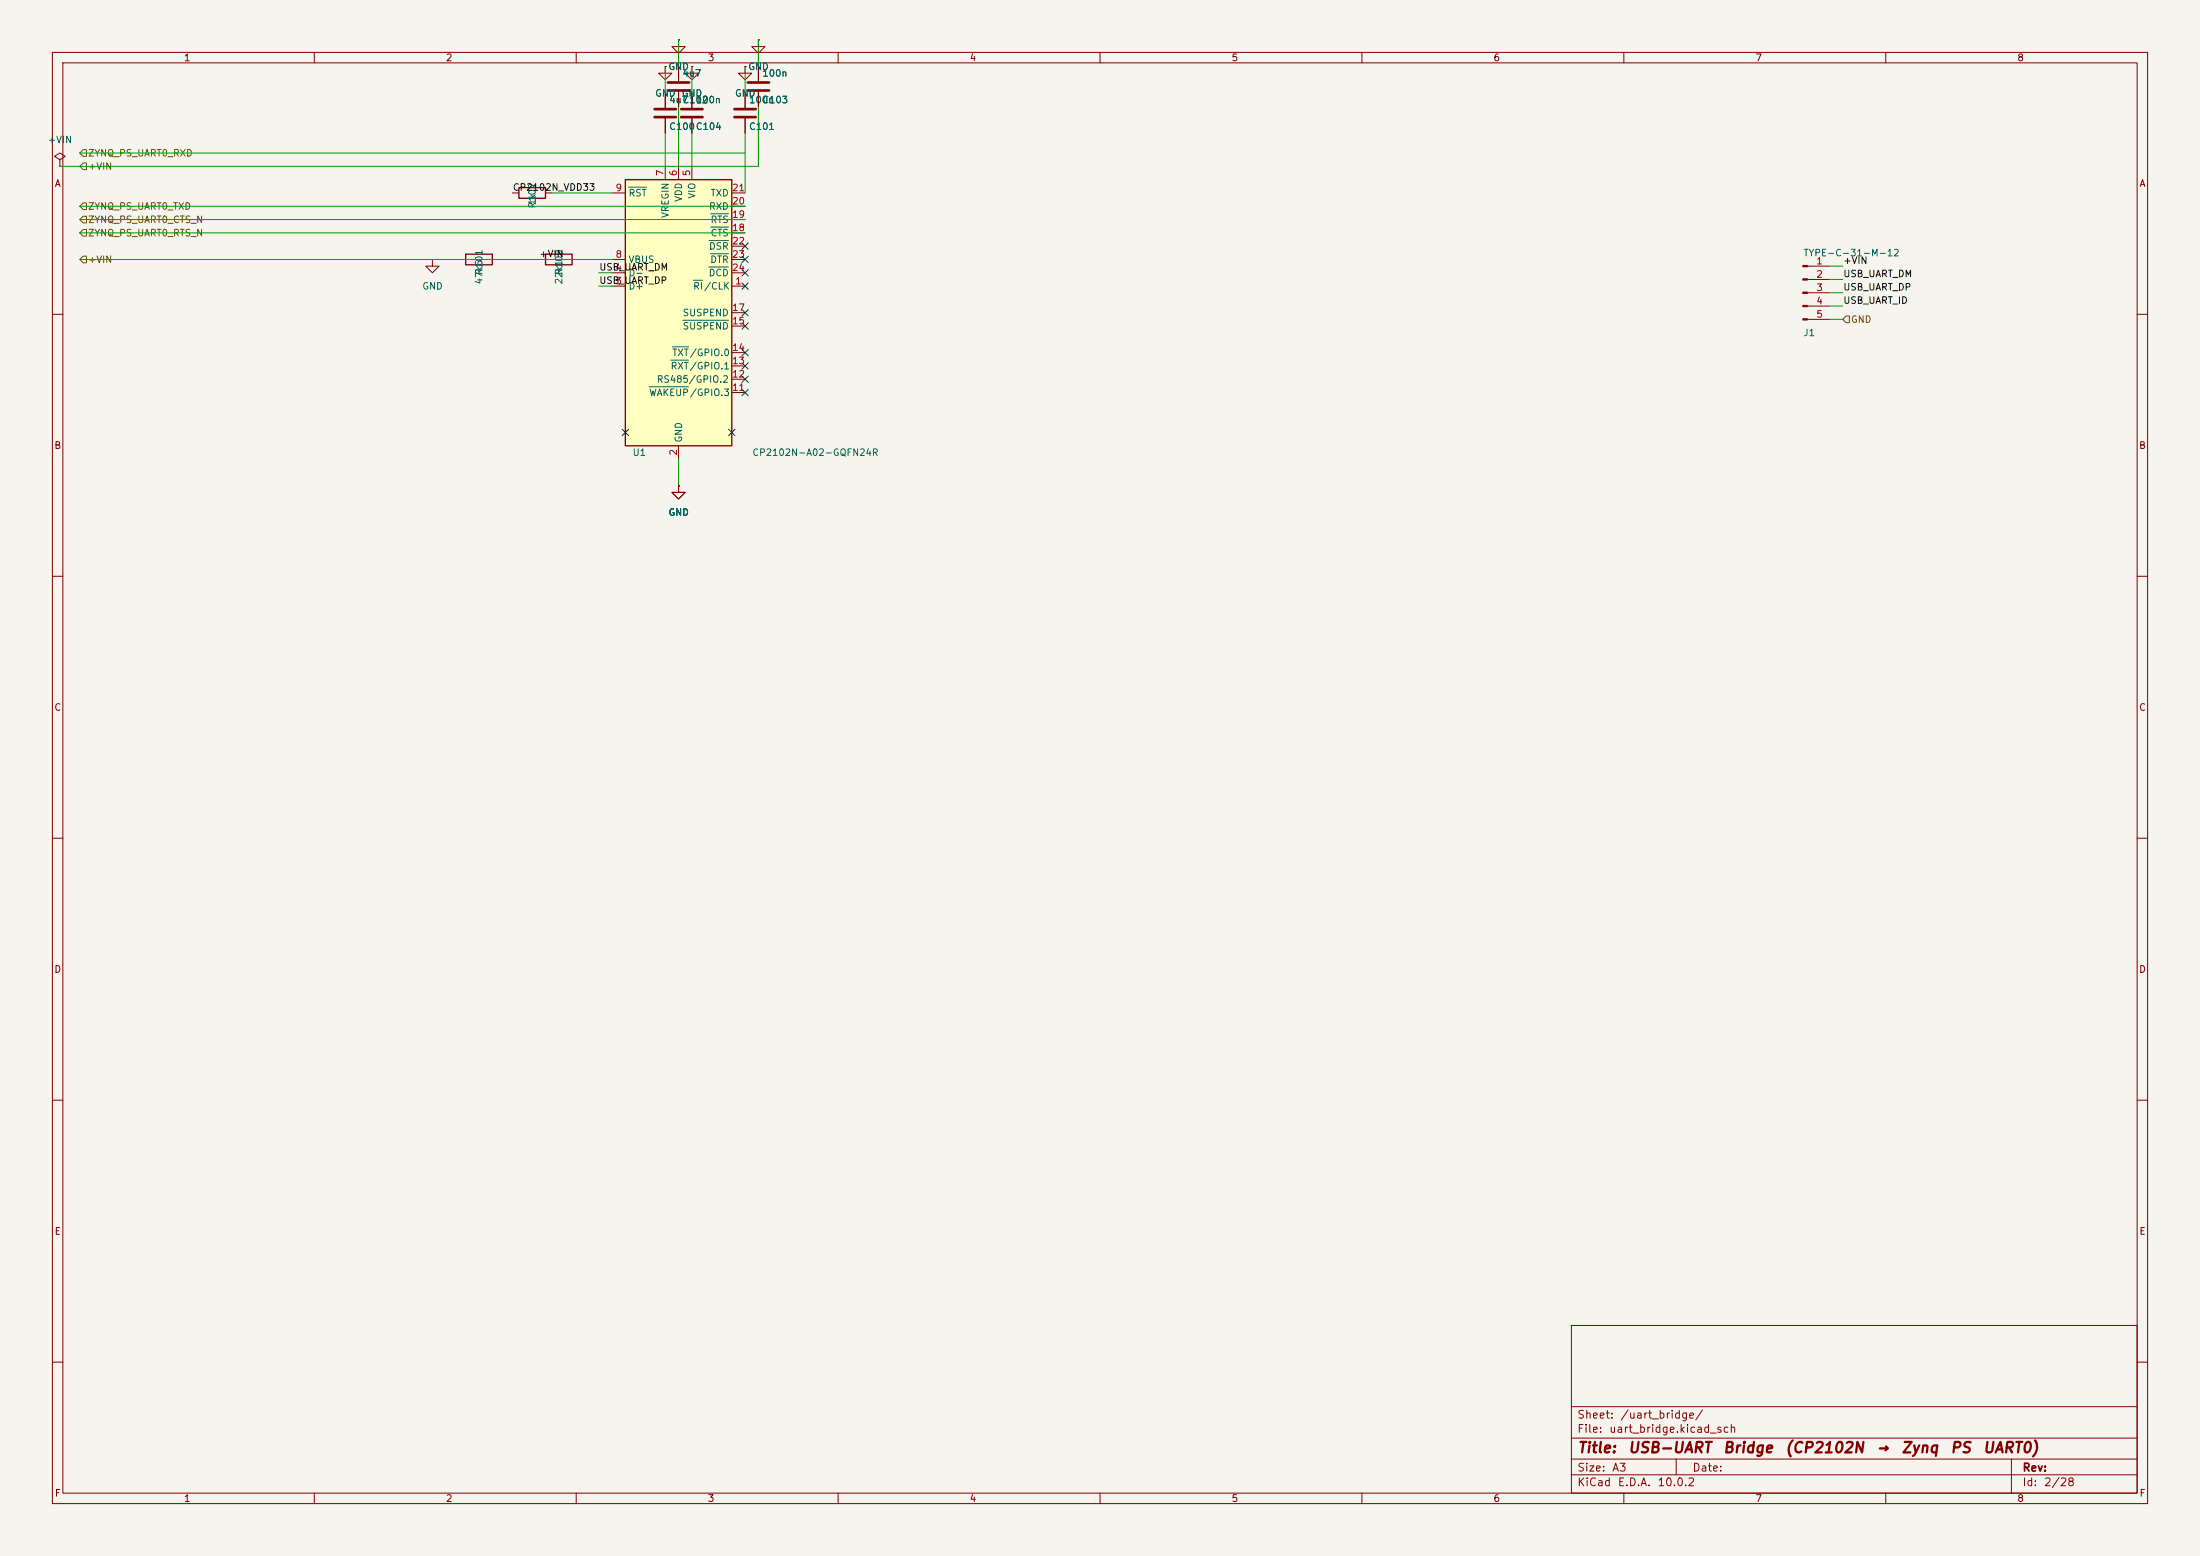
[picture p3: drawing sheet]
<svg xmlns="http://www.w3.org/2000/svg" width="420mm" height="297mm" viewBox="0 0 420 297" stroke-linecap="round" stroke-linejoin="round" font-family="sans-serif">
<path d="M0 0h420v297h-420z" fill="#f5f4ef" stroke="#f5f4ef" stroke-width=".19"/>
<g fill="none" stroke="#840000" stroke-width=".19">
<path d="M10 10h400v277h-400zM12 12h396v273h-396zM60 10v2M110 10v2M132.1 12.7v1.3h1.2l-1.2 1.2-1.3-1.2h1.3M132.1 12.7h.1M160 10v2M210 10v2M260 10v2M310 10v2M360 10v2M11.4 30.5l1-.7-1-.6-1 .6 1 .7v1.3"/>
<path d="M11.4 31.8h.1M10 60h2M408 60h2M10 110h2M408 110h2M10 160h2M408 160h2M10 210h2M408 210h2M300 253h108v32h-108zM10 260h2M300 278.5h108"/>
<path d="M300 274.5h108M300 268.5h108M320 278.5v3M384 278.5v6.5M408 260h2M60 285v2M110 285v2M160 285v2M210 285v2M260 285v2M300 281.5h108M310 285v2"/>
<path d="M360 285v2"/>
</g>
<path d="M119.4 34.3h20.3v50.8h-20.3z" fill="#ffffc2"/>
<path d="M99.1 35.8h5v2h-5zM119.4 34.3h20.3v50.8h-20.3zM88.9 48.5h5.1v2h-5.1zM104.1 48.5h5.1v2h-5.1z" fill="none" stroke="#840000" stroke-width=".25"/>
<g fill="none" stroke="#840000" stroke-width=".19">
<path d="M127 12.7v1.3h1.3l-1.3 1.2-1.3-1.2h1.3M127 12.7h.1M127 17.8v2.8M129.5 7.6v1.3h1.3l-1.3 1.3-1.2-1.3h1.2M129.5 7.6h.1M129.5 12.7v2.8M129.5 17.5v2.8M132.1 12.7h.1M132.1 17.8v2.8M142.2 12.7v1.3h1.3l-1.3 1.2-1.2-1.2h1.2M142.2 12.7h.1M142.2 17.8v2.8"/>
<path d="M144.8 7.6v1.3h1.2l-1.2 1.3-1.3-1.3h1.3M144.8 7.6h.1M144.8 12.7v2.8M144.8 17.5v2.8M97.8 36.8h1.3M104.1 36.8h1.3M116.8 36.8h2.6M127 22.6v2.8M127 31.8v2.5M129.5 31.8v2.5M132.1 22.6v2.8M132.1 31.8v2.5"/>
<path d="M139.7 36.8h2.5M139.7 39.4h2.5M142.2 22.6v2.8M82.5 49.5v1.3h1.3l-1.3 1.3-1.2-1.3h1.2M82.5 49.5h.1M87.6 49.5h1.3M94 49.5h1.2M102.9 49.5h1.2M109.2 49.5h1.3M116.8 54.6h2.6M116.8 52.1h2.6M116.8 49.5h2.6"/>
<path d="M139.7 54.6h2.5M139.7 52.1h2.5M139.7 49.5h2.5M139.7 59.7h2.5M139.7 44.5h2.5M139.7 41.9h2.5M139.7 47h2.5M345 50.8h4.2M345 53.3h4.2M345 55.9h4.2M345 58.4h4.2M139.7 74.9h2.5"/>
<path d="M139.7 72.4h2.5M139.7 69.9h2.5M139.7 67.3h2.5M139.7 62.2h2.5M345 61h4.2M129.5 92.7v1.3h1.3l-1.3 1.3-1.2-1.3h1.2M129.5 92.7h.1M129.5 85.1v2.5"/>
</g>
<path d="M120 35.7h3.4M132.3 53.5h1.9M135.3 51h3.8M135.4 45.9h3.7M135.6 48.4h3.5M135.7 43.3h3.4M135.7 40.8h3.4M123.9 73.8h7.5M128 68.7h3.4M128.4 66.2h3M130.3 61.1h8.8" fill="none" stroke="#006464" stroke-width=".19"/>
<path d="M127.5 15.7h4.1M127.5 17.3h4.1M142.7 15.7h4.1M142.7 17.3h4.1M125 20.8h4M125 22.4h4M130 20.8h4.1M130 22.4h4.1M140.2 20.8h4.1M140.2 22.4h4.1" fill="none" stroke="#840000" stroke-width=".51"/>
<g fill="#840000" stroke="#840000" stroke-width=".19">
<path d="M344.2 50.7h.8v.2h-.8z"/>
<path d="M344.2 53.2h.8v.3h-.8z"/>
<path d="M344.2 55.8h.8v.2h-.8z"/>
<path d="M344.2 58.3h.8v.2h-.8z"/>
<path d="M344.2 60.8h.8v.3h-.8z"/>
</g>
<path d="M15.2 39.4l.7-.7h.6v1.3h-.6zM15.2 31.8l.7-.7h.6v1.3h-.6zM15.2 29.2l.7-.6h.6v1.2h-.6zM15.2 44.5l.7-.7h.6v1.3h-.6zM15.2 49.5l.7-.6h.6v1.3h-.6zM15.2 41.9l.7-.6h.6v1.2h-.6zM352.4 60.3h.7v1.3h-.7l-.6-.6z" fill="none" stroke="#725600" stroke-width=".19"/>
<g fill="none" stroke="#009600" stroke-width=".19">
<path d="M127 12.7v5.1M129.5 7.6v5.1M132.1 12.7v5.1M142.2 12.7v5.1M144.8 7.6v5.1M15.2 39.4h127M15.2 29.2h127M105.4 36.8h11.4M127 25.4v6.4M129.5 20.3v11.5M132.1 25.4v6.4M142.2 25.4v11.4"/>
<path d="M144.8 20.3v11.5h-133.4M15.2 49.5h101.6M15.2 41.9h127M15.2 44.5h127M114.3 54.6h2.5M114.3 52.1h2.5M349.2 50.8h2.6M349.2 55.9h2.6M349.2 58.4h2.6M349.2 53.3h2.6M349.2 61h2.6M129.5 87.6v5.1"/>
</g>
<g fill="none" stroke="#000084" stroke-width=".19">
<path d="M141.6 59.1l1.2 1.2M141.6 46.4l1.2 1.2M141.6 51.5l1.2 1.2M141.6 54l1.2 1.2M141.6 48.9l1.2 1.2M142.8 59.1l-1.2 1.2M142.8 46.4l-1.2 1.2M142.8 51.5l-1.2 1.2M142.8 54l-1.2 1.2M142.8 48.9l-1.2 1.2M141.6 74.3l1.2 1.2M141.6 61.6l1.2 1.2"/>
<path d="M141.6 66.7l1.2 1.2M141.6 69.2l1.2 1.3M141.6 71.8l1.2 1.2M142.8 74.3l-1.2 1.2M142.8 61.6l-1.2 1.2M142.8 66.7l-1.2 1.2M142.8 69.2l-1.2 1.3M142.8 71.8l-1.2 1.2M118.8 81.9l1.2 1.3M120 81.9l-1.2 1.3M139.1 81.9l1.2 1.3M140.3 81.9l-1.2 1.3"/>
</g>
<g font-size="2" fill="#840000">
<text x="301" y="277.8">Title:</text>
<text x="310.7" y="277.8">USB-UART</text>
<text x="328.8" y="277.8">Bridge</text>
<text x="340.6" y="277.8">(CP2102N</text>
<text x="358" y="277.8">→</text>
<text x="362.8" y="277.8">Zynq</text>
<text x="372.2" y="277.8">PS</text>
<text x="378.4" y="277.8">UART0)</text>
</g>
<g font-size="1.5" fill="#840000">
<text x="301" y="273.8">File:</text>
<text x="301" y="271.1">Sheet:</text>
<text x="307.1" y="273.8">uart_bridge.kicad_sch</text>
<text x="309.2" y="271.1">/uart_bridge/</text>
<text x="301" y="281.2">Size:</text>
<text x="307.6" y="281.2">A3</text>
<text x="323" y="281.2">Date:</text>
<text x="386" y="281.2">Rev:</text>
<text x="301" y="284">KiCad</text>
<text x="308.7" y="284">E.D.A.</text>
<text x="316.3" y="284">10.0.2</text>
<text x="386" y="284">Id:</text>
<text x="390.1" y="284">2/28</text>
</g>
<g font-size="1.3" fill="#840000">
<text x="35" y="12">1</text>
<text x="85" y="12">2</text>
<text x="135" y="12">3</text>
<text x="185" y="12">4</text>
<text x="235" y="12">5</text>
<text x="285" y="12">6</text>
<text x="335" y="12">7</text>
<text x="385" y="12">8</text>
<text x="10.3" y="36">A</text>
<text x="408.3" y="36">A</text>
<text x="10.3" y="86">B</text>
<text x="408.2" y="86">B</text>
<text x="10.3" y="136">C</text>
<text x="408.2" y="136">C</text>
<text x="10.3" y="186">D</text>
<text x="408.2" y="186">D</text>
<text x="10.3" y="236">E</text>
<text x="408.3" y="236">E</text>
<text x="10.3" y="286">F</text>
<text x="35" y="287">1</text>
<text x="85" y="287">2</text>
<text x="135" y="287">3</text>
<text x="185" y="287">4</text>
<text x="235" y="287">5</text>
<text x="285" y="287">6</text>
<text x="335" y="287">7</text>
<text x="385" y="287">8</text>
<text x="408.3" y="286">F</text>
</g>
<g font-size="1.3" fill="#006464">
<text x="127.5" y="13.7">GND</text>
<text x="130.2" y="14.9">4u7</text>
<text x="142.7" y="13.7">GND</text>
<text x="145.4" y="14.9">100n</text>
<text x="125" y="18.8">GND</text>
<text x="127.6" y="20">4u7</text>
<text x="130" y="18.8">GND</text>
<text x="130.2" y="20">C102</text>
<text x="132.7" y="20">100n</text>
<text x="140.2" y="18.8">GND</text>
<text x="142.9" y="20">100n</text>
<text x="145.4" y="20">C103</text>
<text x="9" y="27.6">+VIN</text>
<text x="127.6" y="25.1">C100C104</text>
<text x="142.9" y="25.1">C101</text>
<text x="102.6" y="39.9" transform="rotate(-90 102.6 39.9)">R102</text>
<text x="102.6" y="39.3" transform="rotate(-90 102.6 39.3)">1k</text>
<text x="119.9" y="37.8">RST</text>
<text x="128" y="41.7" transform="rotate(-90 128 41.7)">VREGIN</text>
<text x="130.5" y="38.6" transform="rotate(-90 130.5 38.6)">VDD</text>
<text x="133.1" y="38" transform="rotate(-90 133.1 38)">VIO</text>
<text x="135.2" y="40.3">RXD</text>
<text x="135.5" y="37.8">TXD</text>
<text x="135.2" y="48">DSR</text>
<text x="135.5" y="45.4">CTS</text>
<text x="135.5" y="42.9">RTS</text>
<text x="92.4" y="52.6" transform="rotate(-90 92.4 52.6)">R101</text>
<text x="107.7" y="52.6" transform="rotate(-90 107.7 52.6)">R100</text>
<text x="119.9" y="53">D-</text>
<text x="119.9" y="50.5">VBUS</text>
<text x="135.2" y="53">DCD</text>
<text x="135.5" y="50.5">DTR</text>
<text x="344.2" y="49.2">TYPE-C-31-M-12</text>
<text x="80.5" y="55.6">GND</text>
<text x="92.4" y="54.4" transform="rotate(-90 92.4 54.4)">47k5</text>
<text x="107.7" y="54.4" transform="rotate(-90 107.7 54.4)">22k1</text>
<text x="119.9" y="55.6">D+</text>
<text x="132.2" y="55.6">RI/CLK</text>
<text x="130.2" y="63.2">SUSPEND</text>
<text x="130.2" y="60.7">SUSPEND</text>
<text x="344.2" y="64.5">J1</text>
<text x="127.9" y="70.8">RXT/GPIO.1</text>
<text x="128.2" y="68.3">TXT/GPIO.0</text>
<text x="123.8" y="75.9">WAKEUP/GPIO.3</text>
<text x="125.3" y="73.4">RS485/GPIO.2</text>
<text x="120.7" y="87.3">U1</text>
<text x="130.5" y="84.6" transform="rotate(-90 130.5 84.6)">GND</text>
<text x="143.5" y="87.3">CP2102N-A02-GQFN24R</text>
<text x="127.5" y="98.8">GND</text>
</g>
<g font-size="1.3" fill="#725600">
<text x="16.7" y="32.7">+VIN</text>
<text x="16.7" y="30.2">ZYNQ_PS_UART0_RXD</text>
<text x="16.7" y="40.3">ZYNQ_PS_UART0_TXD</text>
<text x="16.7" y="45.4">ZYNQ_PS_UART0_RTS_N</text>
<text x="16.7" y="42.9">ZYNQ_PS_UART0_CTS_N</text>
<text x="16.7" y="50.5">+VIN</text>
<text x="353.3" y="61.9">GND</text>
</g>
<g font-size="1.3" fill="#a90000">
<text x="127" y="33.7" transform="rotate(-90 127 33.7)">7</text>
<text x="129.5" y="33.7" transform="rotate(-90 129.5 33.7)">6</text>
<text x="132.1" y="33.7" transform="rotate(-90 132.1 33.7)">5</text>
<text x="117.4" y="36.8">9</text>
<text x="139.7" y="41.9">19</text>
<text x="139.7" y="39.3">20</text>
<text x="139.7" y="36.8">21</text>
<text x="139.7" y="44.4">18</text>
<text x="139.7" y="47">22</text>
<text x="117.4" y="52">4</text>
<text x="117.4" y="49.5">8</text>
<text x="139.7" y="49.5">23</text>
<text x="139.7" y="52">24</text>
<text x="346.6" y="50.8">1</text>
<text x="346.6" y="53.3">2</text>
<text x="117.4" y="54.6">3</text>
<text x="139.7" y="59.7">17</text>
<text x="140.3" y="54.6">1</text>
<text x="346.6" y="55.9">3</text>
<text x="346.6" y="58.4">4</text>
<text x="139.7" y="62.2">15</text>
<text x="346.6" y="60.9">5</text>
<text x="139.7" y="69.8">13</text>
<text x="139.7" y="67.3">14</text>
<text x="139.7" y="74.9">11</text>
<text x="139.7" y="72.4">12</text>
<text x="129.5" y="87.1" transform="rotate(-90 129.5 87.1)">2</text>
</g>
<g font-size="1.3" fill="#0f0f0f">
<text x="97.8" y="36.7">CP2102N_VDD33</text>
<text x="102.9" y="49.4">+VIN</text>
<text x="114.3" y="51.9">USB_UART_DM</text>
<text x="351.8" y="50.7">+VIN</text>
<text x="351.8" y="53.2">USB_UART_DM</text>
<text x="114.3" y="54.5">USB_UART_DP</text>
<text x="351.8" y="58.3">USB_UART_ID</text>
<text x="351.8" y="55.8">USB_UART_DP</text>
</g>
</svg>
